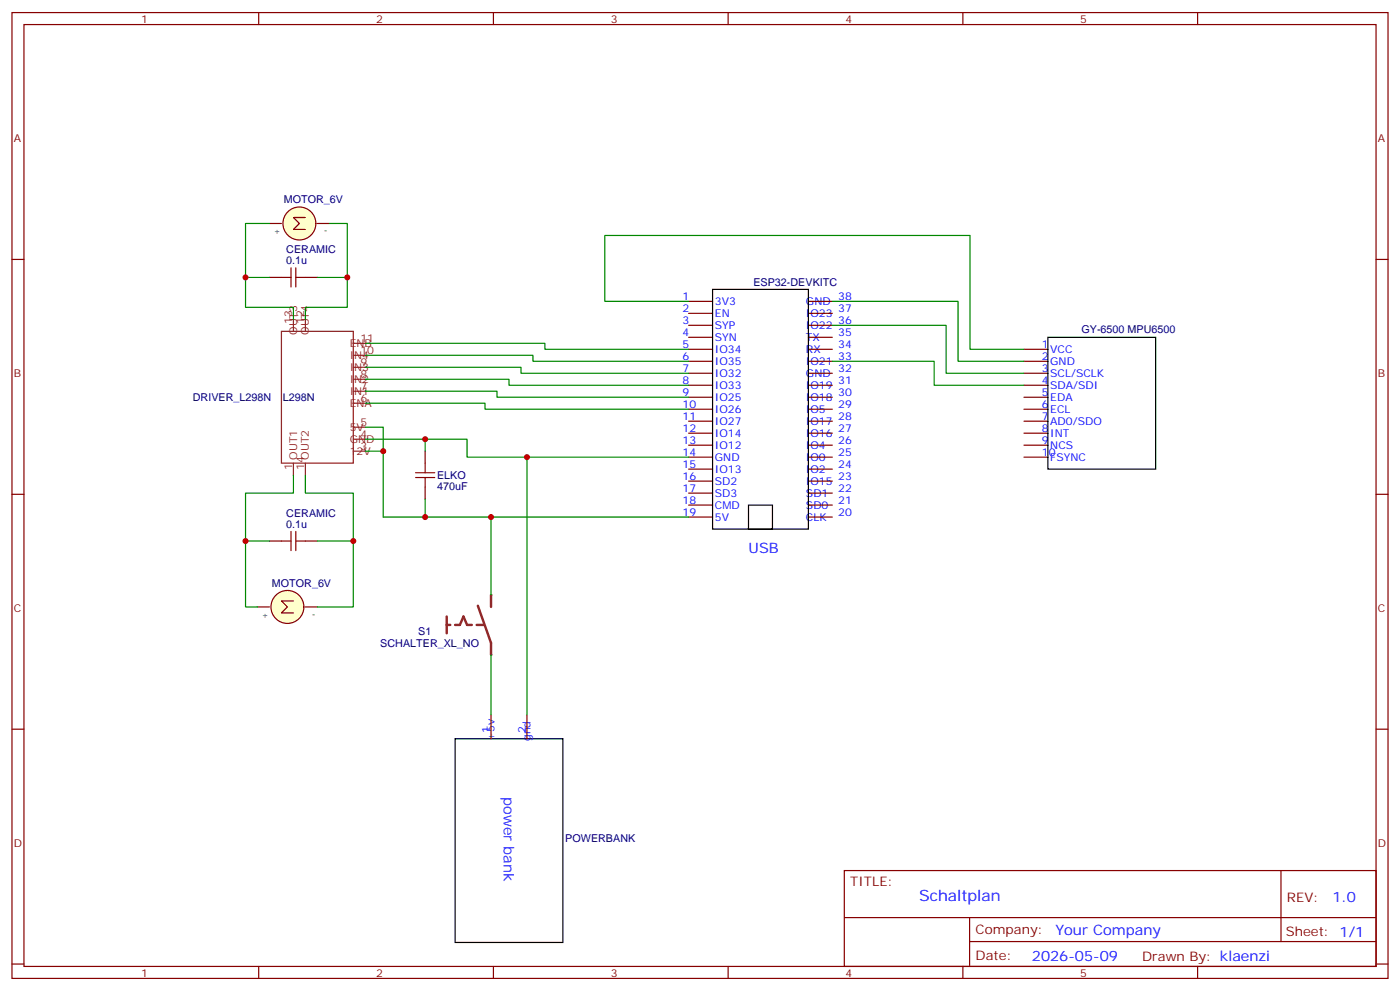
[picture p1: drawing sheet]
<svg xmlns="http://www.w3.org/2000/svg" width="412mm" height="292mm" viewBox="0 0 412 292" stroke-linecap="round" stroke-linejoin="round" font-family="sans-serif">
<g fill="none" stroke="#870000" stroke-width=".35">
<path d="M3.5 3.7h405.4v284.3h-405.4zM7.1 7.2h398.2v277.3h-398.2zM76.2 3.7v3.5M145.3 3.7v3.5M214.5 3.7v3.5M283.6 3.7v3.5M352.8 3.7v3.5M3.5 76.4h3.6M79.4 65.8h3.5M93.5 65.8h3.5M405.3 76.4h3.6M202.8 88.7h7.1"/>
<path d="M202.8 92.3h7.1M202.8 95.8h7.1M202.8 99.3h7.1M238.1 88.7h7.1M238.1 92.3h7.1M238.1 95.8h7.1M238.1 99.3h7.1M202.8 102.8h7.1M202.8 106.4h7.1M202.8 109.9h7.1M202.8 113.4h7.1M202.8 116.9h7.1"/>
<path d="M238.1 102.8h7.1M238.1 106.4h7.1M238.1 109.9h7.1M238.1 113.4h7.1M238.1 116.9h7.1M301.6 102.8h7.1M301.6 106.4h7.1M301.6 109.9h7.1M301.6 113.4h7.1M301.6 116.9h7.1M125.2 132.8v3.5M202.8 120.5h7.1"/>
<path d="M202.8 124h7.1M202.8 127.5h7.1M202.8 131.1h7.1M202.8 134.6h7.1M202.8 138.1h7.1M238.1 120.5h7.1M238.1 124h7.1M238.1 127.5h7.1M238.1 131.1h7.1M238.1 134.6h7.1M238.1 138.1h7.1M301.6 120.5h7.1"/>
<path d="M301.6 124h7.1M301.6 127.5h7.1M301.6 131.1h7.1M301.6 134.6h7.1M3.5 145.5h3.6M125.2 143.4v3.5M202.8 141.6h7.1M202.8 145.2h7.1M202.8 148.7h7.1M202.8 152.2h7.1M238.1 141.6h7.1M238.1 145.2h7.1"/>
<path d="M238.1 148.7h7.1M238.1 152.2h7.1M405.3 145.5h3.6M3.5 214.7h3.6M405.3 214.7h3.6M248.7 256.3h156.6v28.2h-156.6zM377.3 256.3v20.9M248.7 270.1h156.5M285.6 277.2h119.6M285.6 270.1v14.2M3.5 283.8h3.6M76.2 284.5v3.5"/>
<path d="M145.3 284.5v3.5M214.5 284.5v3.5M283.6 284.5v3.5M352.8 284.5v3.5M405.3 283.8h3.6"/>
</g>
<path d="M122.4 139.2h5.7M125.2 136.3v2.9M122.4 140.6h5.7M125.2 140.6v2.8" fill="none" stroke="#a10000" stroke-width=".35"/>
<path d="M209.9 85.2h28.2v70.6h-28.2zM308.7 99.3h31.7v38.8h-31.7zM220.5 148.7h7v7.1h-7z" fill="none" stroke="#000" stroke-width=".35"/>
<g fill="none" stroke="#8c2424" stroke-width=".35">
<path d="M82.9 97.5h21.2v38.8h-21.2zM86.4 94v3.5M90 94v3.5M104.1 115.2h3.5M104.1 118.7h3.5M104.1 111.7h3.5M104.1 108.1h3.5M104.1 101.1h3.5M104.1 104.6h3.5M86.4 136.3v3.6M90 136.3v3.6M104.1 132.8h3.5"/>
<path d="M104.1 129.3h3.5M104.1 125.8h3.5"/>
</g>
<circle cx="88.2" cy="65.8" r="4.9" fill="#ffc" stroke="#870000" stroke-width=".35"/>
<path d="M90 64h-3.6l1.8 1.8-1.8 1.8h3.6M75.8 178.7h3.6M90 178.7h3.5" fill="none" stroke="#870000" stroke-width=".35"/>
<circle cx="84.7" cy="178.7" r="4.9" fill="#ffc" stroke="#870000" stroke-width=".35"/>
<path d="M79.4 81.7h3.5M90 81.7h3.5M79.4 159.3h3.5M90 159.3h3.5M86.4 176.9h-3.5l1.8 1.8-1.8 1.7h3.5M144.6 210.4v7.1M155.2 210.4v7.1" fill="none" stroke="#870000" stroke-width=".35"/>
<g fill="none" stroke="#008700" stroke-width=".35">
<path d="M79.4 65.8h-7.1v24.7h14.1v3.5M97 65.8h5.3v24.7h-12.3v3.5M72.3 81.7h7.1M93.5 81.7h8.8M202.8 88.7h-24.6v-19.4h107.6v33.5h15.8M245.2 88.7h37v17.7h19.4M245.2 95.8h33.5v14.1h22.9M107.6 101.1h52.9v1.7h42.3M107.6 104.6h49.4v1.8h45.8M107.6 108.1h45.9v1.8h49.3M107.6 111.7h42.3v1.7h52.9M107.6 115.2h38.8v1.7h56.4"/>
<path d="M107.6 118.7h35.3v1.8h59.9M245.2 106.4h30v7h26.4M86.4 139.9v5.3h-14.1v33.5h3.5M90 139.9v5.3h14.1v33.5h-10.6M107.6 132.8h5.3v19.4h89.9M107.6 125.8h5.3v7M107.6 129.3h30v5.3h17.6M125.2 129.3v3.5M202.8 134.6h-47.6v75.8M72.3 159.3h7.1M93.5 159.3h10.6M125.2 146.9v5.3"/>
</g>
<path d="M134.1 217.5h31.7v60h-31.7z" fill="none" stroke="#000" stroke-width=".35"/>
<path d="M85.7 78.8v5.7M87.1 78.8v5.7M82.9 81.7h2.8M87.1 81.7h2.9M82.9 159.3h2.8M85.7 156.5v5.6M87.1 159.3h2.9M87.1 156.5v5.6" fill="none" stroke="#a10000" stroke-width=".35"/>
<path d="M140.8 178.3l3.8 11v3.5M144.6 175.2v3.5M131.6 184h1M131.6 181.5v4.9M134.1 184h1.4l1-2.5 1.1 2.5h1.4M140.4 184h2.1" fill="none" stroke="#8c2424" stroke-width=".71"/>
<g fill="#8c2424">
<circle cx="144.6" cy="175.2" r=".18"/>
<circle cx="144.6" cy="192.8" r=".18"/>
</g>
<path d="M144.6 152.2v23M144.6 192.8v17.6" fill="none" stroke="#008700" stroke-width=".35"/>
<g fill="#c00">
<circle cx="112.9" cy="132.8" r=".88"/>
<circle cx="155.2" cy="134.6" r=".88"/>
<circle cx="125.2" cy="129.3" r=".88"/>
<circle cx="125.2" cy="152.2" r=".88"/>
<circle cx="104.1" cy="159.3" r=".88"/>
<circle cx="72.3" cy="159.3" r=".88"/>
<circle cx="102.3" cy="81.7" r=".88"/>
<circle cx="72.3" cy="81.7" r=".88"/>
<circle cx="144.6" cy="152.2" r=".88"/>
</g>
<text font-size="4.6" fill="#00f" x="270.8" y="265.3">Schaltplan</text>
<g font-size="4.2" fill="#00f">
<text x="220.5" y="162.8">USB</text>
<text x="148.4" y="234.7" transform="rotate(90 148.4 234.7)">power bank</text>
<text x="392.5" y="265.6">1.0</text>
<text x="310.9" y="275.1">Your Company</text>
<text x="304" y="282.9">2026-05-09</text>
</g>
<g font-size="3.9" fill="#800">
<text x="250.5" y="260.9">TITLE:</text>
<text x="379.1" y="265.6">REV:</text>
<text x="287.4" y="275.1">Company:</text>
<text x="378.7" y="275.7">Sheet: 1/1</text>
<text x="287.4" y="282.8">Date:</text>
<text x="336.4" y="282.8">Drawn By: klaenzi</text>
</g>
<g font-size="3.2" fill="#800">
<text x="41.6" y="6.7">1</text>
<text x="110.8" y="6.7">2</text>
<text x="179.9" y="6.7">3</text>
<text x="249.1" y="6.7">4</text>
<text x="318.2" y="6.7">5</text>
<text x="4.1" y="41.8">A</text>
<text x="405.9" y="41.8">A</text>
<text x="4.1" y="110.9">B</text>
<text x="405.9" y="110.9">B</text>
<text x="4.1" y="180.1">C</text>
<text x="405.9" y="180.1">C</text>
<text x="4.1" y="249.2">D</text>
<text x="405.9" y="249.2">D</text>
<text x="41.6" y="287.5">1</text>
<text x="110.8" y="287.5">2</text>
<text x="179.9" y="287.5">3</text>
<text x="249.1" y="287.5">4</text>
<text x="318.2" y="287.5">5</text>
</g>
<g font-size="3.2" fill="#000080">
<text x="83.6" y="59.9">MOTOR_6V</text>
<text x="84.3" y="77.8">0.1u</text>
<text x="84.3" y="74.6">CERAMIC</text>
<text x="221.9" y="84.1">ESP32-DEVKITC</text>
<text x="318.6" y="98.1">GY-6500 MPU6500</text>
<text x="56.8" y="118">DRIVER_L298N</text>
<text x="83.3" y="118">L298N</text>
<text x="128.8" y="141.1">ELKO</text>
<text x="128.8" y="144.2">470uF</text>
<text x="84.3" y="155.4">0.1u</text>
<text x="84.3" y="152.2">CERAMIC</text>
<text x="80.1" y="172.8">MOTOR_6V</text>
<text x="112" y="190.4">SCHALTER_XL_NO</text>
<text x="123.2" y="186.9">S1</text>
<text x="166.5" y="248">POWERBANK</text>
</g>
<g font-size="3.2" fill="#00f">
<text x="201.1" y="88.4">1</text>
<text x="210.6" y="89.8">3V3</text>
<text x="237.4" y="89.8">GND</text>
<text x="246.9" y="88.4">38</text>
<text x="201.1" y="91.9">2</text>
<text x="201.1" y="95.4">3</text>
<text x="210.6" y="93.3">EN</text>
<text x="237.4" y="93.3">IO23</text>
<text x="246.9" y="95.4">36</text>
<text x="246.9" y="91.9">37</text>
<text x="201.1" y="99">4</text>
<text x="210.6" y="96.8">SYP</text>
<text x="210.6" y="100.4">SYN</text>
<text x="237.4" y="100.4">TX</text>
<text x="237.4" y="96.8">IO22</text>
<text x="246.9" y="99">35</text>
<text x="201.1" y="102.5">5</text>
<text x="201.1" y="106">6</text>
<text x="210.6" y="103.9">IO34</text>
<text x="210.6" y="107.4">IO35</text>
<text x="237.4" y="107.4">IO21</text>
<text x="237.4" y="103.9">RX</text>
<text x="246.9" y="106">33</text>
<text x="246.9" y="102.5">34</text>
<text x="306.9" y="102.5">1</text>
<text x="306.9" y="106">2</text>
<text x="309.4" y="103.9">VCC</text>
<text x="309.4" y="107.4">GND</text>
<text x="201.1" y="109.5">7</text>
<text x="201.1" y="113.1">8</text>
<text x="210.6" y="110.9">IO32</text>
<text x="237.4" y="110.9">GND</text>
<text x="246.9" y="113.1">31</text>
<text x="246.9" y="109.5">32</text>
<text x="306.9" y="109.5">3</text>
<text x="306.9" y="113.1">4</text>
<text x="309.4" y="110.9">SCL/SCLK</text>
<text x="201.1" y="116.6">9</text>
<text x="210.6" y="114.5">IO33</text>
<text x="210.6" y="118">IO25</text>
<text x="237.4" y="118">IO18</text>
<text x="237.4" y="114.5">IO19</text>
<text x="246.9" y="116.6">30</text>
<text x="306.9" y="116.6">5</text>
<text x="309.4" y="114.5">SDA/SDI</text>
<text x="309.4" y="118">EDA</text>
<text x="201.1" y="120.1">10</text>
<text x="201.1" y="123.6">11</text>
<text x="210.6" y="121.5">IO26</text>
<text x="210.6" y="125.1">IO27</text>
<text x="237.4" y="125.1">IO17</text>
<text x="237.4" y="121.5">IO5</text>
<text x="246.9" y="123.6">28</text>
<text x="246.9" y="120.1">29</text>
<text x="306.9" y="120.1">6</text>
<text x="306.9" y="123.6">7</text>
<text x="309.4" y="121.5">ECL</text>
<text x="309.4" y="125.1">AD0/SDO</text>
<text x="201.1" y="127.2">12</text>
<text x="201.1" y="130.7">13</text>
<text x="210.6" y="128.6">IO14</text>
<text x="237.4" y="128.6">IO16</text>
<text x="246.9" y="130.7">26</text>
<text x="246.9" y="127.2">27</text>
<text x="306.9" y="127.2">8</text>
<text x="306.9" y="130.7">9</text>
<text x="309.4" y="128.6">INT</text>
<text x="201.1" y="134.2">14</text>
<text x="201.1" y="137.8">15</text>
<text x="210.6" y="132.1">IO12</text>
<text x="210.6" y="135.6">GND</text>
<text x="237.4" y="135.6">IO0</text>
<text x="237.4" y="132.1">IO4</text>
<text x="246.9" y="137.8">24</text>
<text x="246.9" y="134.2">25</text>
<text x="306.9" y="134.2">10</text>
<text x="309.4" y="132.1">NCS</text>
<text x="309.4" y="135.6">FSYNC</text>
<text x="201.1" y="141.3">16</text>
<text x="210.6" y="139.2">IO13</text>
<text x="210.6" y="142.7">SD2</text>
<text x="237.4" y="142.7">IO15</text>
<text x="237.4" y="139.2">IO2</text>
<text x="246.9" y="141.3">23</text>
<text x="201.1" y="144.8">17</text>
<text x="201.1" y="148.3">18</text>
<text x="210.6" y="146.2">SD3</text>
<text x="210.6" y="149.8">CMD</text>
<text x="237.4" y="149.8">SD0</text>
<text x="237.4" y="146.2">SD1</text>
<text x="246.9" y="148.3">21</text>
<text x="246.9" y="144.8">22</text>
<text x="201.1" y="151.9">19</text>
<text x="210.6" y="153.3">5V</text>
<text x="237.4" y="153.3">CLK</text>
<text x="246.9" y="151.9">20</text>
<text x="144.3" y="215.7" transform="rotate(-90 144.3 215.7)">1</text>
<text x="154.9" y="215.7" transform="rotate(-90 154.9 215.7)">2</text>
<text x="145.7" y="218.2" transform="rotate(-90 145.7 218.2)">+5v</text>
<text x="156.3" y="218.2" transform="rotate(-90 156.3 218.2)">gnd</text>
</g>
<g font-size="3.2" fill="#8d2323">
<text x="86.1" y="95.4" transform="rotate(-90 86.1 95.4)">13</text>
<text x="89.6" y="95.4" transform="rotate(-90 89.6 95.4)">12</text>
<text x="87.5" y="98.6" transform="rotate(-90 87.5 98.6)">OUT3</text>
<text x="91" y="98.6" transform="rotate(-90 91 98.6)">OUT4</text>
<text x="106.2" y="100.7">11</text>
<text x="103" y="102.1">ENB</text>
<text x="103" y="105.7">IN4</text>
<text x="106.2" y="107.8">9</text>
<text x="106.2" y="104.2">10</text>
<text x="103" y="112.7">IN2</text>
<text x="103" y="109.2">IN3</text>
<text x="106.2" y="111.3">8</text>
<text x="103" y="116.2">IN1</text>
<text x="103" y="119.8">ENA</text>
<text x="106.2" y="114.8">7</text>
<text x="106.2" y="118.4">6</text>
<text x="106.2" y="125.4">5</text>
<text x="103" y="130.4">GND</text>
<text x="103" y="126.8">5V</text>
<text x="106.2" y="128.9">4</text>
<text x="87.5" y="135.3" transform="rotate(-90 87.5 135.3)">OUT1</text>
<text x="91" y="135.3" transform="rotate(-90 91 135.3)">OUT2</text>
<text x="103" y="133.9">12V</text>
<text x="106.2" y="132.5">3</text>
<text x="86.1" y="138.5" transform="rotate(-90 86.1 138.5)">1</text>
<text x="89.6" y="138.5" transform="rotate(-90 89.6 138.5)">14</text>
</g>
<g font-size="2.5">
<text x="80.7" y="69">+</text>
<text x="95.4" y="68.6">-</text>
<text x="77.2" y="181.9">+</text>
<text x="91.8" y="181.5">-</text>
</g>
</svg>
